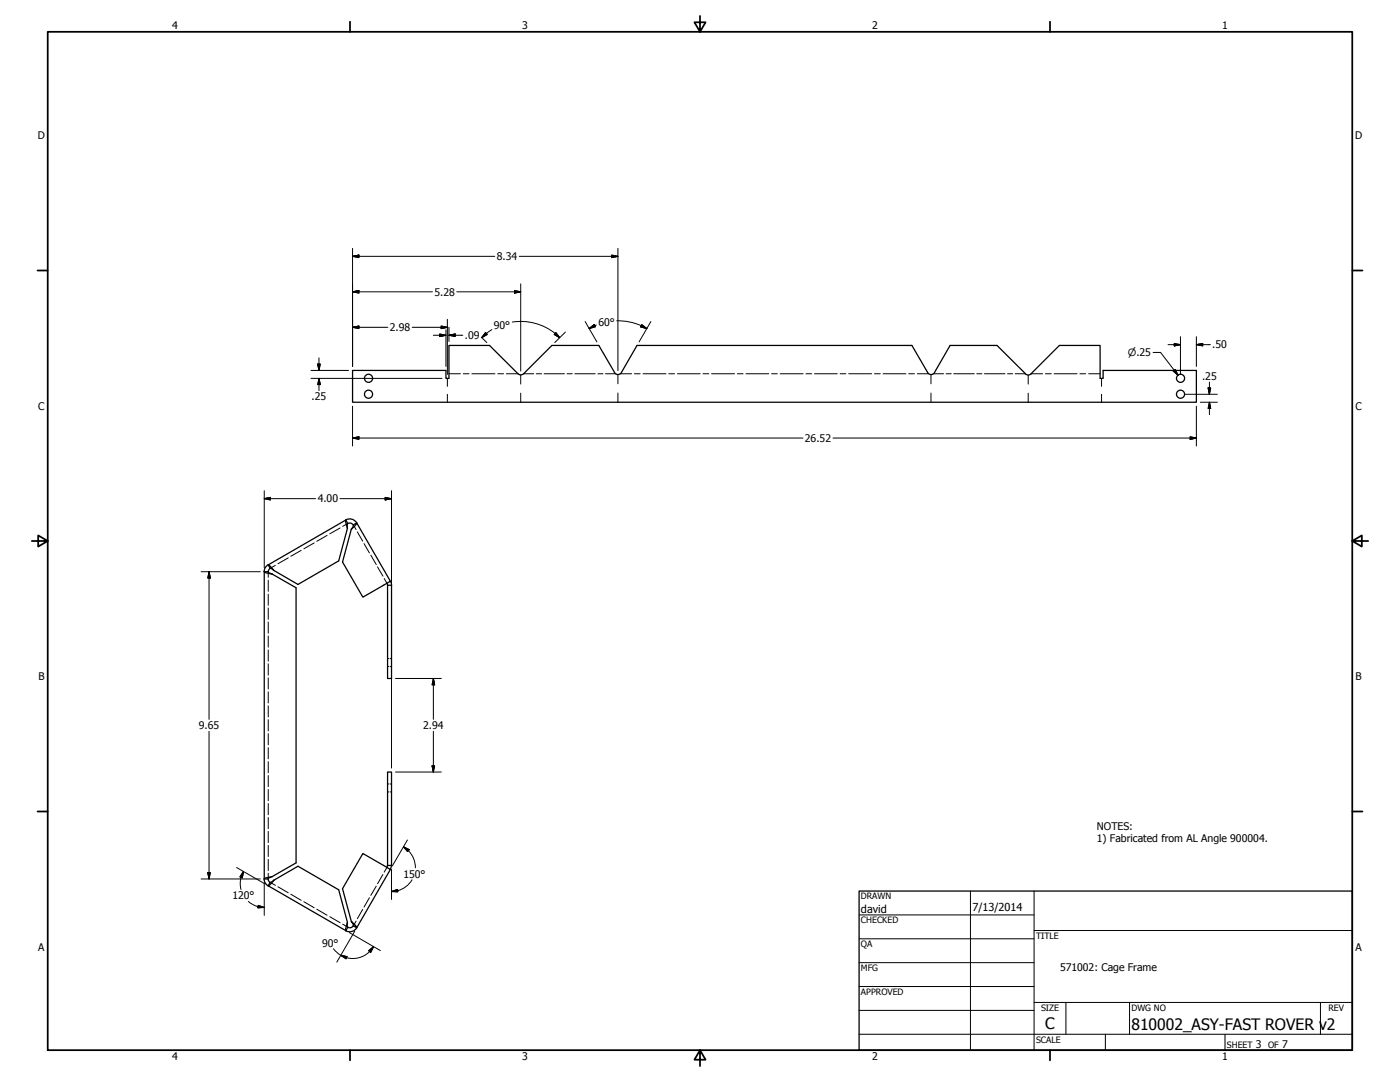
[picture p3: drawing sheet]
<svg xmlns="http://www.w3.org/2000/svg" width="559mm" height="432mm" viewBox="0 0 559 432" stroke-linecap="round" stroke-linejoin="round" font-family="sans-serif">
<!-- layer: Visible (ANSI) -->
<g fill="none" stroke="#000" stroke-width=".51">
<path d="M370.2 148.7a1.58 1.58 0 0 0 2.8 0l6.2-10.8h18.8l11.3 11.3 1.1 .5 1.2-.5M370.3 148.7l-6.3-10.8h-109.7l-6.2 10.8a1.58 1.58 0 0 1-2.8 0l-6.3-10.8h-18.7l-11.3 11.3-.9 .4-1.3-.4-11.4-11.3h-16.2v13.1h-1.2v-3.2h-37.3v12.7h336.8v-12.7h-37.2v3.2h-1.2v-13.1h-16.3l-11.3 11.3M138 207.5a3.2 3.2 0 0 1 4.4 1.2M138 207.5l-.1 .7 .8 2.6M138 207.5l.8 1.4-.1 1.9M138 207.5l-30.9 17.9M138.7 210.8l-3.5 13-16.3 9.4-9.5-5.5M138.8 208.9l1-.2 1.2 .8M142.4 208.7l-.5 .9-1.7 1.7M142.4 208.7l-1.4 .8-.8 1.8M142.4 208.7l13.4 23.3-11 6.3-8.1-14 3.5-13M105.5 228.2l.9 .5 2.2 .4"/>
<path d="M105.5 228.2h1.6l.4 .5 1.1 .4M105.5 228.2v122.6M107 225.4l-1.2 1.2-.4 1.6M107.1 225.4l2.3 2.3M107.1 225.4l.7 1.4 1.6 .9M107.8 226.8l-.5 .6-.2 .8M108.6 229.1l9.6 5.5v109.8l-9.6 5.4M154.5 232.7l.2 .8M154.7 233.6h1.6v37.2h-1.6zM155.8 231.9l.5 1.6M154.7 308.1h1.6v37.3h-1.6zM105.4 350.7l.4 1.6 1.2 1.2"/>
<path d="M107 350.7l.2 .9 .6 .5M107.1 353.5l30.9 17.9M108.6 349.8l-2.2 .5-.9 .5M108.6 349.8l-1.1 .5-.4 .5h-1.6M109.4 351.2l-2.3 2.3M109.4 351.2l-1.6 .9-.7 1.4M109.4 351.2l9.5-5.5 16.3 9.4 3.5 13M154.6 345.4l-.2 .8M156.2 345.4l-.4 1.6M138.7 368.1l-.8 2.6 .1 .7M138.7 368.1l.1 1.9-.8 1.4M140.2 367.7l1.7 1.6 .5 1-1.4-.9z"/>
<path d="M140.2 367.7l-3.5-13.1 8.1-14 11 6.4-13.4 23.3M141 369.5l-1 .7-1.2-.1M142.4 370.3a3.2 3.2 0 0 1-4.4 1.1"/>
<circle cx="147.1" cy="151" r="1.62"/>
<circle cx="147.1" cy="157.3" r="1.62"/>
<circle cx="471.2" cy="151" r="1.62"/>
<circle cx="471.2" cy="157.3" r="1.62"/>
</g>
<!-- layer: Border (ANSI) -->
<g fill="none" stroke="#000" stroke-width=".4">
<path d="M178.6 151v3.2M178.6 157.4v3.1M179.2 149.2h4.6M184.9 149.2h2.3M188.3 149.2h9.2M198.7 149.2h2.3M202.1 149.2h4.7M207.8 149.7v3.6M207.8 156.9v3.6M209 149.2h4M214.1 149.2h2.1M217.2 149.2h8.1"/>
<path d="M226.3 149.2h2.1M229.4 149.2h8.2M238.6 149.2h2.1M241.7 149.2h4M246.6 149.5v3.7M246.6 156.8v3.7M247.5 149.2h4.6M253.2 149.2h2.3M256.7 149.2h9.1M267 149.2h2.2M270.4 149.2h9.1M280.6 149.2h2.3"/>
<path d="M284 149.2h9.2M294.3 149.2h2.3M297.8 149.2h9M308 149.2h2.3M311.4 149.2h9.1M321.7 149.2h2.3M325.1 149.2h9.1M335.3 149.2h2.3M338.8 149.2h9.1M349.1 149.2h2.2M352.5 149.2h9.1M362.7 149.2h2.3"/>
<path d="M366.1 149.2h4.6M371.6 149.5v3.7M371.6 156.8v3.7M372.5 149.2h4.1M377.6 149.2h2.1M380.7 149.2h8.2M389.9 149.2h2M392.9 149.2h8.2M402.1 149.2h2.1M405.2 149.2h4.1M410.4 149.7v3.6M410.4 156.9v3.6"/>
<path d="M411.5 149.2h4.6M417.3 149.2h2.3M420.8 149.2h9.1M431 149.2h2.3M434.5 149.2h4.6M439.7 151v3.2M439.7 157.4v3.1"/>
</g>
<!-- layer: Visible Narrow (ANSI) -->
<g fill="none" stroke="#000" stroke-width=".4">
<path d="M120.2 219.6l-4.1 2.4M125.4 216.7l-4.1 2.3M130.6 213.7l-4.2 2.3M135.8 210.7l-4.2 2.3M138.8 208.9l-2 1.2M141 209.5l1.1 1.8M142.6 212.3l2.2 3.7M145.3 216.9l2.1 3.8M107.1 228.2v2.2M107.1 231.5v4.5M107.1 237.1v4.5M109.9 225.6l-2.1 1.2"/>
<path d="M115.1 222.6l-4.2 2.4M148 221.6l2.2 3.7M150.7 226.3l2.1 3.6M153.4 230.9l1 1.8M107.1 242.6v4.5M107.1 248.2v4.5M107.1 253.8v4.5M107.1 259.4v4.4M107.1 264.9v4.5M107.1 270.5v4.5M107.1 276.1v4.4M154.7 266h.5"/>
<path d="M154.7 262.8h.5M155.7 266h.6M155.7 262.8h.6M107.1 281.7v4.4M107.1 287.2v4.5M107.1 292.8v4.4M107.1 298.4v4.4M107.1 304v4.4M107.1 309.5v4.4M107.1 315.1v4.4M154.7 316h.5M154.7 312.9h.5"/>
<path d="M155.7 316h.6M155.7 312.9h.6M107.1 320.7v4.4M107.1 326.3v4.4M107.1 331.8v4.4M107.1 337.4v4.4M107.1 343v4.4M107.1 348.5v2.3M107.8 352.1l2.1 1.2M110.9 353.9l4.2 2.4M116.1 356.9l4.1 2.4M121.3 359.9l4.1 2.4"/>
<path d="M147.4 358.3l-2.1 3.7M150.2 353.6l-2.2 3.7M152.8 349l-2.1 3.7M154.4 346.2l-1 1.8M126.4 362.8l4.2 2.5M131.6 365.8l4.2 2.4M136.8 368.8l2 1.2M142.1 367.6l-1.1 1.8M144.8 362.9l-2.2 3.7"/>
</g>
<!-- layer: Border (ANSI) -->
<g fill="none" stroke="#000" stroke-width=".7">
<path d="M19 12.7h520.8v406.4h-520.8zM139.7 8.6v4.1M279.4 6.3v6.4l-2.2-3.8h4.4l-2.2 3.8M419.1 8.6v4.1M15 107.9h4M539.8 107.9h4M12.7 215.9h6.3l-3.8-2.2v4.4l3.8-2.2M539.8 215.9l3.8 2.2v-4.4l-3.8 2.2h6.3M15 323.8h4M539.8 323.8h4M139.7 419.1v4.1M279.4 419.1l2.2 3.8h-4.4l2.2-3.8v6.3"/>
<path d="M419.1 419.1v4.1"/>
</g>
<!-- layer: Title (ANSI) -->
<g fill="none" stroke="#000" stroke-width=".4">
<path d="M387.3 355.6v63.5M412.7 355.6v63.5M342.9 365.1h69.8M342.9 374.6h69.8M412.7 371.3h127.1M342.9 384.2h69.8M342.9 393.7h69.8M342.9 412.7h196.9M342.9 403.2h69.8M412.7 400h127.1M425.4 400v12.7M441.2 412.7v6.4"/>
<path d="M450.8 400v12.7M488.9 412.7v6.4M527 400v12.7"/>
</g>
<path d="M342.9 355.6h196.9v63.5h-196.9z" fill="none" stroke="#000" stroke-width=".51"/>
<!-- layer: Dimension (ANSI) -->
<g fill="none" stroke="#000" stroke-width=".4">
<path d="M140.7 99.1v47.1M246.6 99.1v48.8M140.7 116.5l2.6-.5v1zM140.7 102.3l2.6-.5v1zM140.7 116.5h31.9M140.7 102.3h56.8M182.3 116.5h25.5M205.4 116l2.4 .5-2.4 .5zM207.3 102.3h39.3M207.8 113.3v34.8M244.2 101.8l2.4 .5-2.4 .5zM140.7 130.6l2.6-.5v1z"/>
<path d="M140.7 130.6h14.1M164.5 130.6h14.1M173 133.8h5M175.5 133.3l2.5 .5-2.5 .5zM176.1 130.1l2.5 .5-2.5 .5zM178 131.6v14.6M178.6 127.4v22M179.2 133.8l2.5-.5v1zM179.2 133.8h5.5M179.2 130.6v5.7M192.2 134.6l2.1 2.1M193.8 132.7l.7 .8-2.2 1.2z"/>
<path d="M194.2 133.1l-1.9 1.6M196.3 131.5l-2.1 1.5M204.5 128.5a22 22 0 0 1 17.1 4.6M221.6 133.1l1.8 1.6M221.9 132.7l1.5 2-2.2-1.2zM225.7 132.5l-4.3 4.2M233.6 128.3l4.7 8.2M235.1 131.1l2.1-1.6 .4 .9zM237.4 130l-2.3 1.1M238 129.7l-.6 .3M246.2 128a23 23 0 0 1 9.7 2M256 130l2.2 1.1"/>
<path d="M256.2 129.5l2 1.6-2.5-.7zM259.8 128.3l-4.7 8.2M466.2 137.5h5M468.7 137.1l2.5 .4-2.5 .5zM471.2 134.4v15M477.5 137.5l2.6-.4v.9zM477.5 134.4v11.8M477.5 137.5h5.6M124.1 147.8h15M124.1 151h52.3M126.8 145.3h1l-.5 2.5zM127.3 151l.5 2.5h-1z"/>
<path d="M127.3 142.8v5M127.3 151v4.9M460.2 140.7h3l7 9M468.3 148.1l.8-.7 1.1 2.3zM472.8 157.4h13.1M482.2 154.8h1l-.5 2.6zM482.7 152.5v4.9M140.7 174.8l2.6-.5v1zM140.7 174.8h179.8M140.7 162.1v15.9M332.5 174.8h145M475 174.3l2.5 .5-2.5 .5z"/>
<path d="M477.5 162.1v15.9M479.1 160.5h6.8M482.7 160.5l.5 2.5h-1zM482.7 160.5v5M105.5 199l2.4-.5v1zM105.5 195.8v30.8M105.5 199h20.5M135.7 199h20.6M153.7 198.5l2.6 .5-2.6 .5zM156.3 195.8v110.7M80.3 228.2h23.6M83.4 228.2l.5 2.5h-1z"/>
<path d="M83.4 228.2v58.9M157.9 270.8h18.2M173 270.8l.5 2.5h-1zM173 270.8v16.3M83.4 291.8v59M173 291.8v16.3M157.9 308.1h18.2M172.5 305.6h1l-.5 2.5zM161 337.9l2.3 1.2-.6 .8zM161 337.9a9.6 9.6 0 0 1 4.8 8.4M162.6 335.2l-6 10.4M80.3 350.8h23.6"/>
<path d="M82.9 348.2h1l-.5 2.6zM94.4 346.2l11.3 6.5M97.2 347.8l-.5 2.5-.9-.4zM97.2 347.8l-1.3 3.7 .3 3.5M99.1 359.8l3.3 1.8 3.1 .5M105.5 352.4v12.9M156.3 355.8l2.4-.8 .1 .9zM156.3 347v12M164.5 351.1a9.6 9.6 0 0 1-5.8 4.4l-2.4 .3M103.1 361.3l2.4 .8-2.6 .2zM139.4 372.2l12.4 7.1M141.6 371.6l-7.2 12.4"/>
<path d="M147.1 379.4l2-1.6-1.1 2.2zM149.1 377.8a9.6 9.6 0 0 1-15.7 1.2l-.3-.4M136 381.3l2.5 .5-.4 .9z"/>
</g>
<g fill="#000" stroke="#000" stroke-width=".4">
<path d="M140.7 116.5l2.6-.5zM140.7 116.5l2.6-.5v1zM140.7 102.3l2.6-.5zM140.7 102.3l2.6-.5v1zM205.4 117l2.4-.5zM205.4 116l2.4 .5-2.4 .5zM244.2 102.8l2.4-.5zM244.2 101.8l2.4 .5-2.4 .5zM140.7 130.6l2.6-.5zM140.7 130.6l2.6-.5v1zM175.5 134.3l2.5-.5zM175.5 133.3l2.5 .5-2.5 .5z"/>
<path d="M176.1 131.1l2.5-.5zM176.1 130.1l2.5 .5-2.5 .5zM179.2 133.8l2.5-.5zM179.2 133.8l2.5-.5v1zM193.8 132.7l-1.5 2zM193.8 132.7l.7 .8-2.2 1.2zM221.2 133.5l2.2 1.2zM221.9 132.7l1.5 2-2.2-1.2zM235.1 131.1l2.1-1.6zM235.1 131.1l2.1-1.6 .4 .9zM255.7 130.4l2.5 .7zM256.2 129.5l2 1.6-2.5-.7z"/>
<path d="M468.7 138l2.5-.5zM468.7 137.1l2.5 .4-2.5 .5zM477.5 137.5l2.6-.4zM477.5 137.5l2.6-.4v.9zM126.8 145.3l.5 2.5zM126.8 145.3h1l-.5 2.5zM127.3 151l.5 2.5zM127.3 151l.5 2.5h-1zM468.3 148.1l1.9 1.6zM468.3 148.1l.8-.7 1.1 2.3zM482.2 154.8l.5 2.6zM482.2 154.8h1l-.5 2.6z"/>
<path d="M140.7 174.8l2.6-.5zM140.7 174.8l2.6-.5v1zM475 175.3l2.5-.5zM475 174.3l2.5 .5-2.5 .5zM482.7 160.5l.5 2.5zM482.7 160.5l.5 2.5h-1zM105.5 199l2.4-.5zM105.5 199l2.4-.5v1zM153.7 199.5l2.6-.5zM153.7 198.5l2.6 .5-2.6 .5zM83.4 228.2l.5 2.5zM83.4 228.2l.5 2.5h-1z"/>
<path d="M173 270.8l.5 2.5zM173 270.8l.5 2.5h-1zM172.5 305.6l.5 2.5zM172.5 305.6h1l-.5 2.5zM161 337.9l2.3 1.2zM161 337.9l2.3 1.2-.6 .8zM82.9 348.2l.5 2.6zM82.9 348.2h1l-.5 2.6zM97.2 347.8l-.5 2.5zM97.2 347.8l-.5 2.5-.9-.4zM156.3 355.8l2.4-.8zM156.3 355.8l2.4-.8 .1 .9z"/>
<path d="M102.9 362.3l2.6-.2zM103.1 361.3l2.4 .8-2.6 .2zM136 381.3l2.5 .5zM136 381.3l2.5 .5-.4 .9zM149.1 377.8l-1.1 2.2zM147.1 379.4l2-1.6-1.1 2.2z"/>
</g>
<g font-size="6.3">
<text x="417.2" y="410.6">C</text>
<text x="451.6" y="411.1">810002_ASY-FAST ROVER v2</text>
</g>
<g font-size="4.4">
<text x="343.7" y="364.3">david</text>
<text x="388.1" y="363.7">7/13/2014</text>
</g>
<g font-size="4.2">
<text x="68.7" y="11.7">4</text>
<text x="208.4" y="11.7">3</text>
<text x="348.1" y="11.7">2</text>
<text x="487.8" y="11.7">1</text>
<text x="15.1" y="55.5">D</text>
<text x="540.9" y="55.5">D</text>
<text x="198.3" y="103.8">8.34</text>
<text x="173.4" y="118">5.28</text>
<text x="197.1" y="131.1">90°</text>
<text x="238.8" y="130">60°</text>
<text x="155.6" y="132.1">2.98</text>
<text x="185.5" y="135.3">.09</text>
<text x="483.9" y="139.1">.50</text>
<text x="479.8" y="151.6">.25</text>
<text x="124.4" y="159.8">.25</text>
<text x="15.2" y="163.4">C</text>
<text x="541" y="163.4">C</text>
<text x="321.2" y="176.3">26.52</text>
<text x="126.8" y="200.5">4.00</text>
<text x="15.3" y="271.4">B</text>
<text x="541.1" y="271.4">B</text>
<text x="79.4" y="291">9.65</text>
<text x="168.9" y="291">2.94</text>
<text x="437.8" y="331.2">NOTES:</text>
<text x="437.8" y="336.2">1) Fabricated from AL Angle 900004.</text>
<text x="161" y="350.2">150°</text>
<text x="92.8" y="358.9">120°</text>
<text x="128.5" y="377.8">90°</text>
<text x="15.2" y="379.3">A</text>
<text x="541" y="379.3">A</text>
<text x="423.1" y="387.6">571002: Cage Frame</text>
<text x="501.3" y="418.3">3</text>
<text x="511.8" y="418.3">7</text>
<text x="68.7" y="423.2">4</text>
<text x="208.4" y="423.2">3</text>
<text x="348.1" y="423.2">2</text>
<text x="487.8" y="423.2">1</text>
</g>
<text font-size="4" x="450.2" y="142.1">⌀.25</text>
<g font-size="3.5">
<text x="343.7" y="358.9">DRAWN</text>
<text x="343.7" y="368.5">CHECKED</text>
<text x="413.5" y="374.6">TITLE</text>
<text x="343.7" y="378">QA</text>
<text x="343.7" y="387.5">MFG</text>
<text x="343.7" y="397.1">APPROVED</text>
<text x="415.5" y="403.4">SIZE</text>
<text x="451.6" y="403.4">DWG NO</text>
<text x="530.3" y="403.4">REV</text>
<text x="413.5" y="416.1">SCALE</text>
<text x="489.7" y="418.3">SHEET</text>
<text x="506.2" y="418.3">OF</text>
</g>
</svg>
